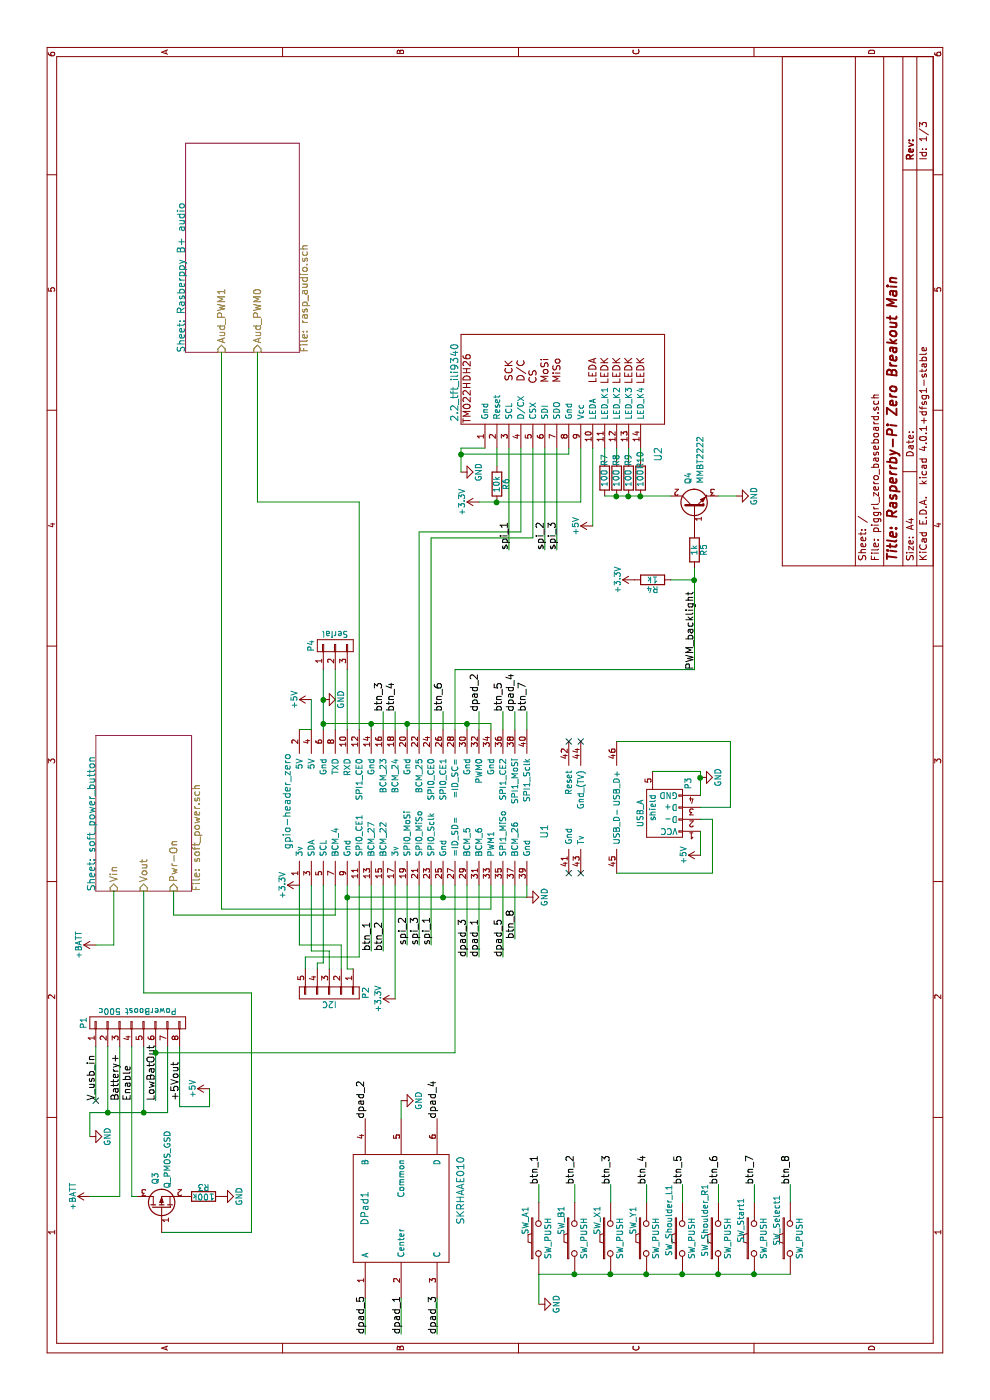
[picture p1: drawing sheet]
EESchema Schematic File Version 2
LIBS:power
LIBS:device
LIBS:transistors
LIBS:conn
LIBS:linear
LIBS:regul
LIBS:74xx
LIBS:cmos4000
LIBS:adc-dac
LIBS:memory
LIBS:xilinx
LIBS:microcontrollers
LIBS:dsp
LIBS:microchip
LIBS:analog_switches
LIBS:motorola
LIBS:texas
LIBS:intel
LIBS:audio
LIBS:interface
LIBS:digital-audio
LIBS:philips
LIBS:display
LIBS:cypress
LIBS:siliconi
LIBS:opto
LIBS:atmel
LIBS:contrib
LIBS:valves
LIBS:raspberry_pins
LIBS:piggrl_zero_baseboard-cache
EELAYER 25 0
EELAYER END
$Descr A4 11693 8268
encoding utf-8
Sheet 1 3
Title "Rasperrby-Pi Zero Breakout Main"
Date ""
Rev ""
Comp ""
Comment1 ""
Comment2 ""
Comment3 ""
Comment4 ""
$EndDescr
$Comp
L gpio-header_zero U1
U 1 1
P 5050 3450
F 0 "U1" H 4750 2350 60  0000 C CNN
F 1 "gpio-header_zero" H 5000 4500 60  0000 C CNN
F 2 "components:raspberry-zero" H 5100 3400 60  0001 C CNN
F 3 "" H 5100 3400 60  0000 C CNN
	1    5050 3450
	1    0    0    -1  
$EndComp
$Comp
L USB_A P3
U 1 1
P 4950 5550
F 0 "P3" H 5150 5350 50  0000 C CNN
F 1 "USB_A" H 4900 5750 50  0000 C CNN
F 2 "Connect:USB_A" V 4900 5450 60  0001 C CNN
F 3 "" V 4900 5450 60  0000 C CNN
	1    4950 5550
	1    0    0    -1  
$EndComp
$Comp
L GND #PWR01
U 1 1
P 5200 5850
F 0 "#PWR01" H 5200 5600 50  0001 C CNN
F 1 "GND" H 5200 5700 50  0000 C CNN
F 2 "" H 5200 5850 60  0000 C CNN
F 3 "" H 5200 5850 60  0000 C CNN
	1    5200 5850
	1    0    0    -1  
$EndComp
$Comp
L +5V #PWR02
U 1 1
P 4550 5850
F 0 "#PWR02" H 4550 5700 50  0001 C CNN
F 1 "+5V" H 4550 5990 50  0000 C CNN
F 2 "" H 4550 5850 60  0000 C CNN
F 3 "" H 4550 5850 60  0000 C CNN
	1    4550 5850
	1    0    0    -1  
$EndComp
$Sheet
S 8750 1550 1750 950 
U 56B8F77F
F0 "Rasberppy B+ audio" 60
F1 "rasp_audio.sch" 60
F2 "Aud_PWM1" I L 8750 1850 60 
F3 "Aud_PWM0" I L 8750 2150 60 
$EndSheet
$Sheet
S 4250 800  1300 800 
U 56B99B8D
F0 "soft_power_button" 60
F1 "soft_power.sch" 60
F2 "Vin" I L 4250 950 60 
F3 "Vout" I L 4250 1200 60 
F4 "Pwr-On" I L 4250 1450 60 
$EndSheet
$Comp
L +5V #PWR03
U 1 1
P 5850 2600
F 0 "#PWR03" H 5850 2450 50  0001 C CNN
F 1 "+5V" H 5850 2740 50  0000 C CNN
F 2 "" H 5850 2600 60  0000 C CNN
F 3 "" H 5850 2600 60  0000 C CNN
	1    5850 2600
	1    0    0    -1  
$EndComp
$Comp
L +5V #PWR04
U 1 1
P 2600 1750
F 0 "#PWR04" H 2600 1600 50  0001 C CNN
F 1 "+5V" H 2600 1890 50  0000 C CNN
F 2 "" H 2600 1750 60  0000 C CNN
F 3 "" H 2600 1750 60  0000 C CNN
	1    2600 1750
	1    0    0    -1  
$EndComp
$Comp
L GND #PWR05
U 1 1
P 5850 2700
F 0 "#PWR05" H 5850 2450 50  0001 C CNN
F 1 "GND" H 5850 2550 50  0000 C CNN
F 2 "" H 5850 2700 60  0000 C CNN
F 3 "" H 5850 2700 60  0000 C CNN
	1    5850 2700
	1    0    0    -1  
$EndComp
$Comp
L SKRHAAE010 DPad1
U 1 1
P 1600 3350
F 0 "DPad1" H 1600 3650 60  0000 C CNN
F 1 "SKRHAAE010" H 1750 2850 60  0000 C CNN
F 2 "switches:SKRHAAE010" H 1600 3800 60  0001 C CNN
F 3 "" H 1600 3800 60  0000 C CNN
F 4 "ALPS" H 1600 3350 60  0001 C CNN "ManufacturerName"
F 5 "SKRHAAE010" H 1600 3350 60  0001 C CNN "ManufacturerPartNumber"
	1    1600 3350
	1    0    0    -1  
$EndComp
$Comp
L SW_PUSH SW_A1
U 1 1
P 1350 4500
F 0 "SW_A1" H 1500 4610 50  0000 C CNN
F 1 "SW_PUSH" H 1350 4420 50  0000 C CNN
F 2 "switches:Omron_D2LS_21_woKeyHoles" H 1350 4500 60  0001 C CNN
F 3 "" H 1350 4500 60  0000 C CNN
F 4 "Omron Electronics" H 1350 4500 60  0001 C CNN "ManufacturerName"
F 5 "D2LS-21" H 1350 4500 60  0001 C CNN "ManufacturerPartNumber"
	1    1350 4500
	1    0    0    -1  
$EndComp
$Comp
L SW_PUSH SW_B1
U 1 1
P 1350 4800
F 0 "SW_B1" H 1500 4910 50  0000 C CNN
F 1 "SW_PUSH" H 1350 4720 50  0000 C CNN
F 2 "switches:Omron_D2LS_21_woKeyHoles" H 1350 4800 60  0001 C CNN
F 3 "" H 1350 4800 60  0000 C CNN
F 4 "Omron Electronics" H 1350 4800 60  0001 C CNN "ManufacturerName"
F 5 "D2LS-21" H 1350 4800 60  0001 C CNN "ManufacturerPartNumber"
	1    1350 4800
	1    0    0    -1  
$EndComp
$Comp
L SW_PUSH SW_X1
U 1 1
P 1350 5100
F 0 "SW_X1" H 1500 5210 50  0000 C CNN
F 1 "SW_PUSH" H 1350 5020 50  0000 C CNN
F 2 "switches:Omron_D2LS_21_woKeyHoles" H 1350 5100 60  0001 C CNN
F 3 "" H 1350 5100 60  0000 C CNN
F 4 "Omron Electronics" H 1350 5100 60  0001 C CNN "ManufacturerName"
F 5 "D2LS-21" H 1350 5100 60  0001 C CNN "ManufacturerPartNumber"
	1    1350 5100
	1    0    0    -1  
$EndComp
$Comp
L SW_PUSH SW_Y1
U 1 1
P 1350 5400
F 0 "SW_Y1" H 1500 5510 50  0000 C CNN
F 1 "SW_PUSH" H 1350 5320 50  0000 C CNN
F 2 "switches:Omron_D2LS_21_woKeyHoles" H 1350 5400 60  0001 C CNN
F 3 "" H 1350 5400 60  0000 C CNN
F 4 "Omron Electronics" H 1350 5400 60  0001 C CNN "ManufacturerName"
F 5 "D2LS-21" H 1350 5400 60  0001 C CNN "ManufacturerPartNumber"
	1    1350 5400
	1    0    0    -1  
$EndComp
$Comp
L SW_PUSH SW_Shoulder_L1
U 1 1
P 1350 5700
F 0 "SW_Shoulder_L1" H 1500 5810 50  0000 C CNN
F 1 "SW_PUSH" H 1350 5620 50  0000 C CNN
F 2 "switches:Omron_D2FS_FTN_mirror" H 1350 5700 60  0001 C CNN
F 3 "" H 1350 5700 60  0000 C CNN
F 4 "Omron Electronics" H 1350 5700 60  0001 C CNN "ManufacturerName"
F 5 "D2FS-F-N-T" H 1350 5700 60  0001 C CNN "ManufacturerPartNumber"
	1    1350 5700
	1    0    0    -1  
$EndComp
$Comp
L SW_PUSH SW_Shoulder_R1
U 1 1
P 1350 6000
F 0 "SW_Shoulder_R1" H 1500 6110 50  0000 C CNN
F 1 "SW_PUSH" H 1350 5920 50  0000 C CNN
F 2 "switches:Omron_D2FS_FTN" H 1350 6000 60  0001 C CNN
F 3 "" H 1350 6000 60  0000 C CNN
F 4 "Omron Electronics" H 1350 6000 60  0001 C CNN "ManufacturerName"
F 5 "D2FS-F-N-T" H 1350 6000 60  0001 C CNN "ManufacturerPartNumber"
	1    1350 6000
	1    0    0    -1  
$EndComp
$Comp
L SW_PUSH SW_Start1
U 1 1
P 1350 6300
F 0 "SW_Start1" H 1500 6410 50  0000 C CNN
F 1 "SW_PUSH" H 1350 6220 50  0000 C CNN
F 2 "switches:smd_push_button" H 1350 6300 60  0001 C CNN
F 3 "" H 1350 6300 60  0000 C CNN
F 4 "TE Connectivity / Alcoswitch" H 1350 6300 60  0001 C CNN "ManufacturerName"
F 5 "2-1437565-8" H 1350 6300 60  0001 C CNN "ManufacturerPartNumber"
	1    1350 6300
	1    0    0    -1  
$EndComp
$Comp
L SW_PUSH SW_Select1
U 1 1
P 1350 6600
F 0 "SW_Select1" H 1500 6710 50  0000 C CNN
F 1 "SW_PUSH" H 1350 6520 50  0000 C CNN
F 2 "switches:smd_push_button" H 1350 6600 60  0001 C CNN
F 3 "" H 1350 6600 60  0000 C CNN
F 4 "TE Connectivity / Alcoswitch" H 1350 6600 60  0001 C CNN "ManufacturerName"
F 5 "2-1437565-8" H 1350 6600 60  0001 C CNN "ManufacturerPartNumber"
	1    1350 6600
	1    0    0    -1  
$EndComp
$Comp
L GND #PWR06
U 1 1
P 800 4500
F 0 "#PWR06" H 800 4250 50  0001 C CNN
F 1 "GND" H 800 4350 50  0000 C CNN
F 2 "" H 800 4500 60  0000 C CNN
F 3 "" H 800 4500 60  0000 C CNN
	1    800  4500
	1    0    0    -1  
$EndComp
$Comp
L CONN_01X08 P1
U 1 1
P 3150 1150
F 0 "P1" H 3150 1600 50  0000 C CNN
F 1 "PowerBoost 500c" V 3250 1150 50  0000 C CNN
F 2 "components:Powerboost500c" H 3150 1150 60  0001 C CNN
F 3 "" H 3150 1150 60  0000 C CNN
	1    3150 1150
	1    0    0    -1  
$EndComp
$Comp
L GND #PWR07
U 1 1
P 2200 750
F 0 "#PWR07" H 2200 500 50  0001 C CNN
F 1 "GND" H 2200 600 50  0000 C CNN
F 2 "" H 2200 750 60  0000 C CNN
F 3 "" H 2200 750 60  0000 C CNN
	1    2200 750 
	1    0    0    -1  
$EndComp
$Comp
L +BATT #PWR08
U 1 1
P 3800 800
F 0 "#PWR08" H 3800 650 50  0001 C CNN
F 1 "+BATT" H 3800 940 50  0000 C CNN
F 2 "" H 3800 800 60  0000 C CNN
F 3 "" H 3800 800 60  0000 C CNN
	1    3800 800 
	1    0    0    -1  
$EndComp
NoConn ~ 2500 800 
Text Label 2500 800  0    60   ~ 0
V_usb_in
Text Label 2500 1000 0    60   ~ 0
Battery+
Text Label 2500 1100 0    60   ~ 0
Enable
Text Label 2500 1300 0    60   ~ 0
LowBatOut
Text Label 2500 1500 0    60   ~ 0
+5Vout
$Comp
L +BATT #PWR09
U 1 1
P 1700 750
F 0 "#PWR09" H 1700 600 50  0001 C CNN
F 1 "+BATT" H 1700 890 50  0000 C CNN
F 2 "" H 1700 750 60  0000 C CNN
F 3 "" H 1700 750 60  0000 C CNN
	1    1700 750 
	1    0    0    -1  
$EndComp
$Comp
L R R3
U 1 1
P 1700 1700
F 0 "R3" V 1780 1700 50  0000 C CNN
F 1 "100k" V 1700 1700 50  0000 C CNN
F 2 "Resistors_SMD:R_0805_HandSoldering" V 1630 1700 30  0001 C CNN
F 3 "" H 1700 1700 30  0000 C CNN
F 4 "Panasonic" H 1700 1700 60  0001 C CNN "ManufacturerName"
F 5 "ERJ-6ENF1003V" H 1700 1700 60  0001 C CNN "ManufacturerPartNumber"
	1    1700 1700
	1    0    0    -1  
$EndComp
$Comp
L GND #PWR010
U 1 1
P 1700 1850
F 0 "#PWR010" H 1700 1600 50  0001 C CNN
F 1 "GND" H 1700 1700 50  0000 C CNN
F 2 "" H 1700 1850 60  0000 C CNN
F 3 "" H 1700 1850 60  0000 C CNN
	1    1700 1850
	1    0    0    -1  
$EndComp
$Comp
L GND #PWR011
U 1 1
P 2500 3350
F 0 "#PWR011" H 2500 3100 50  0001 C CNN
F 1 "GND" H 2500 3200 50  0000 C CNN
F 2 "" H 2500 3350 60  0000 C CNN
F 3 "" H 2500 3350 60  0000 C CNN
	1    2500 3350
	1    0    0    -1  
$EndComp
$Comp
L 2.2_tft_ili9340 U2
U 1 1
P 7950 4400
F 0 "U2" H 7900 3300 60  0000 C CNN
F 1 "2.2_tft_ili9340" H 8500 5000 60  0000 C CNN
F 2 "components:TM022HDH26" H 7950 4400 60  0001 C CNN
F 3 "" H 7950 4400 60  0000 C CNN
	1    7950 4400
	1    0    0    -1  
$EndComp
$Comp
L GND #PWR012
U 1 1
P 7750 3850
F 0 "#PWR012" H 7750 3600 50  0001 C CNN
F 1 "GND" H 7750 3700 50  0000 C CNN
F 2 "" H 7750 3850 60  0000 C CNN
F 3 "" H 7750 3850 60  0000 C CNN
	1    7750 3850
	1    0    0    -1  
$EndComp
$Comp
L R R7
U 1 1
P 7700 5050
F 0 "R7" V 7700 5200 50  0000 C CNN
F 1 "100" V 7700 5050 50  0000 C CNN
F 2 "Resistors_SMD:R_0805_HandSoldering" V 7630 5050 30  0001 C CNN
F 3 "" H 7700 5050 30  0000 C CNN
F 4 "Panasonic" H 7700 5050 60  0001 C CNN "ManufacturerName"
F 5 "ERJ-6ENF1000V" H 7700 5050 60  0001 C CNN "ManufacturerPartNumber"
	1    7700 5050
	0    1    1    0   
$EndComp
$Comp
L R R8
U 1 1
P 7700 5150
F 0 "R8" V 7700 5300 50  0000 C CNN
F 1 "100" V 7700 5150 50  0000 C CNN
F 2 "Resistors_SMD:R_0805_HandSoldering" V 7630 5150 30  0001 C CNN
F 3 "" H 7700 5150 30  0000 C CNN
F 4 "Panasonic" H 7700 5150 60  0001 C CNN "ManufacturerName"
F 5 "ERJ-6ENF1000V" H 7700 5150 60  0001 C CNN "ManufacturerPartNumber"
	1    7700 5150
	0    1    1    0   
$EndComp
$Comp
L R R9
U 1 1
P 7700 5250
F 0 "R9" V 7700 5400 50  0000 C CNN
F 1 "100" V 7700 5250 50  0000 C CNN
F 2 "Resistors_SMD:R_0805_HandSoldering" V 7630 5250 30  0001 C CNN
F 3 "" H 7700 5250 30  0000 C CNN
F 4 "Panasonic" H 7700 5250 60  0001 C CNN "ManufacturerName"
F 5 "ERJ-6ENF1000V" H 7700 5250 60  0001 C CNN "ManufacturerPartNumber"
	1    7700 5250
	0    1    1    0   
$EndComp
$Comp
L R R10
U 1 1
P 7700 5350
F 0 "R10" V 7700 5500 50  0000 C CNN
F 1 "100" V 7700 5350 50  0000 C CNN
F 2 "Resistors_SMD:R_0805_HandSoldering" V 7630 5350 30  0001 C CNN
F 3 "" H 7700 5350 30  0000 C CNN
F 4 "Panasonic" H 7700 5350 60  0001 C CNN "ManufacturerName"
F 5 "ERJ-6ENF1000V" H 7700 5350 60  0001 C CNN "ManufacturerPartNumber"
	1    7700 5350
	0    1    1    0   
$EndComp
$Comp
L R R6
U 1 1
P 7650 4150
F 0 "R6" V 7730 4150 50  0000 C CNN
F 1 "10k" V 7650 4150 50  0000 C CNN
F 2 "Resistors_SMD:R_0805_HandSoldering" V 7580 4150 30  0001 C CNN
F 3 "" H 7650 4150 30  0000 C CNN
F 4 "Panasonic" H 7650 4150 60  0001 C CNN "ManufacturerName"
F 5 "ERJ-6ENF1002V" H 7650 4150 60  0001 C CNN "ManufacturerPartNumber"
	1    7650 4150
	0    1    1    0   
$EndComp
$Comp
L +3.3V #PWR013
U 1 1
P 7500 4000
F 0 "#PWR013" H 7500 3850 50  0001 C CNN
F 1 "+3.3V" H 7500 4140 50  0000 C CNN
F 2 "" H 7500 4000 60  0000 C CNN
F 3 "" H 7500 4000 60  0000 C CNN
	1    7500 4000
	1    0    0    -1  
$EndComp
Text Label 6100 5800 0    60   ~ 0
PWM_backlight
$Comp
L GND #PWR014
U 1 1
P 7550 6150
F 0 "#PWR014" H 7550 5900 50  0001 C CNN
F 1 "GND" H 7550 6000 50  0000 C CNN
F 2 "" H 7550 6150 60  0000 C CNN
F 3 "" H 7550 6150 60  0000 C CNN
	1    7550 6150
	1    0    0    -1  
$EndComp
$Comp
L +5V #PWR015
U 1 1
P 7300 4950
F 0 "#PWR015" H 7300 4800 50  0001 C CNN
F 1 "+5V" H 7300 5090 50  0000 C CNN
F 2 "" H 7300 4950 60  0000 C CNN
F 3 "" H 7300 4950 60  0000 C CNN
	1    7300 4950
	1    0    0    -1  
$EndComp
$Comp
L R R5
U 1 1
P 7100 5800
F 0 "R5" V 7180 5800 50  0000 C CNN
F 1 "1k" V 7100 5800 50  0000 C CNN
F 2 "Resistors_SMD:R_0805_HandSoldering" V 7030 5800 30  0001 C CNN
F 3 "" H 7100 5800 30  0000 C CNN
F 4 "Panasonic" H 7100 5800 60  0001 C CNN "ManufacturerName"
F 5 "ERJ-6ENF1001V" H 7100 5800 60  0001 C CNN "ManufacturerPartNumber"
	1    7100 5800
	0    1    1    0   
$EndComp
$Comp
L Q_NPN_BCE Q4
U 1 1
P 7450 5800
F 0 "Q4" H 7750 5850 50  0000 R CNN
F 1 "MMBT2222" H 8050 5750 50  0000 R CNN
F 2 "TO_SOT_Packages_SMD:SOT-23_Handsoldering" H 7650 5900 29  0001 C CNN
F 3 "" H 7450 5800 60  0000 C CNN
F 4 "ON Semiconductor" H 7450 5800 60  0001 C CNN "ManufacturerName"
F 5 "MMBT2222ALT1G" H 7450 5800 60  0001 C CNN "ManufacturerPartNumber"
	1    7450 5800
	1    0    0    -1  
$EndComp
$Comp
L R R4
U 1 1
P 6850 5450
F 0 "R4" V 6930 5450 50  0000 C CNN
F 1 "1k" V 6850 5450 50  0000 C CNN
F 2 "Resistors_SMD:R_0805_HandSoldering" V 6780 5450 30  0001 C CNN
F 3 "" H 6850 5450 30  0000 C CNN
F 4 "Panasonic" H 6850 5450 60  0001 C CNN "ManufacturerName"
F 5 "ERJ-6ENF1001V" H 6850 5450 60  0001 C CNN "ManufacturerPartNumber"
	1    6850 5450
	-1   0    0    1   
$EndComp
$Comp
L +3.3V #PWR016
U 1 1
P 6850 5300
F 0 "#PWR016" H 6850 5150 50  0001 C CNN
F 1 "+3.3V" H 6850 5440 50  0000 C CNN
F 2 "" H 6850 5300 60  0000 C CNN
F 3 "" H 6850 5300 60  0000 C CNN
	1    6850 5300
	1    0    0    -1  
$EndComp
$Comp
L CONN_01X03 P4
U 1 1
P 6300 2800
F 0 "P4" H 6300 3000 50  0000 C CNN
F 1 "Serial" V 6400 2800 50  0000 C CNN
F 2 "components:1x3_smd_pinheader" H 6300 2800 60  0001 C CNN
F 3 "" H 6300 2800 60  0000 C CNN
	1    6300 2800
	1    0    0    -1  
$EndComp
$Comp
L +3.3V #PWR017
U 1 1
P 4300 2500
F 0 "#PWR017" H 4300 2350 50  0001 C CNN
F 1 "+3.3V" H 4300 2640 50  0000 C CNN
F 2 "" H 4300 2500 60  0000 C CNN
F 3 "" H 4300 2500 60  0000 C CNN
	1    4300 2500
	1    0    0    -1  
$EndComp
$Comp
L CONN_01X05 P2
U 1 1
P 3400 2750
F 0 "P2" H 3400 3050 50  0000 C CNN
F 1 "I2C" V 3500 2750 50  0000 C CNN
F 2 "Pin_Headers:Pin_Header_Angled_1x05" H 3400 2750 60  0001 C CNN
F 3 "" H 3400 2750 60  0000 C CNN
	1    3400 2750
	-1   0    0    1   
$EndComp
Wire Wire Line
	5050 5850 5250 5850
Wire Wire Line
	4750 5850 4550 5850
Wire Wire Line
	4850 5850 4850 5950
Wire Wire Line
	4850 5950 4400 5950
Wire Wire Line
	4400 5950 4400 5150
Wire Wire Line
	4950 5850 4950 6100
Wire Wire Line
	4950 6100 5500 6100
Wire Wire Line
	5500 6100 5500 5150
Wire Wire Line
	8750 2150 7500 2150
Wire Wire Line
	7500 2150 7500 3000
Wire Wire Line
	4100 1850 8750 1850
Wire Wire Line
	3800 950  4250 950 
Wire Wire Line
	4250 1450 4050 1450
Wire Wire Line
	4050 1450 4050 2800
Wire Wire Line
	4050 2800 4300 2800
Wire Wire Line
	5600 2600 5850 2600
Wire Wire Line
	5600 2500 5600 2600
Wire Wire Line
	5600 2700 6100 2700
Wire Wire Line
	1050 4500 1050 6600
Connection ~ 1050 4800
Connection ~ 1050 5100
Connection ~ 1050 5700
Connection ~ 1050 5400
Connection ~ 1050 6300
Connection ~ 1050 6000
Wire Wire Line
	800  4500 1050 4500
Wire Wire Line
	1700 1000 2950 1000
Wire Wire Line
	2400 1400 2950 1400
Wire Wire Line
	2400 750  2400 1400
Wire Wire Line
	2950 1200 2400 1200
Connection ~ 2400 1200
Wire Wire Line
	2400 900  2950 900 
Connection ~ 2400 900 
Wire Wire Line
	2950 1500 2450 1500
Wire Wire Line
	2450 1500 2450 1750
Wire Wire Line
	3800 800  3800 950 
Wire Wire Line
	1700 1100 2950 1100
Wire Wire Line
	2950 800  2500 800 
Wire Wire Line
	2500 1300 2950 1300
Wire Wire Line
	2200 750  2400 750 
Wire Wire Line
	2450 1750 2600 1750
Wire Wire Line
	1700 1000 1700 750 
Wire Wire Line
	3400 2100 3400 1200
Wire Wire Line
	3400 1200 4250 1200
Wire Wire Line
	2500 3350 2350 3350
Wire Wire Line
	7950 3850 7950 4050
Wire Wire Line
	7750 3850 7950 3850
Wire Wire Line
	7850 5050 7950 5050
Wire Wire Line
	7850 5150 7950 5150
Wire Wire Line
	7850 5250 7950 5250
Wire Wire Line
	7850 5350 7950 5350
Wire Wire Line
	7800 4150 7950 4150
Wire Wire Line
	7500 4000 7500 4850
Wire Wire Line
	7500 4850 7950 4850
Connection ~ 7500 4150
Wire Wire Line
	7950 4750 7900 4750
Wire Wire Line
	7900 4750 7900 3850
Connection ~ 7900 3850
Wire Wire Line
	6100 5800 6950 5800
Wire Wire Line
	7550 5050 7550 5600
Connection ~ 7550 5350
Connection ~ 7550 5250
Connection ~ 7550 5150
Wire Wire Line
	7550 6150 7550 6000
Wire Wire Line
	7300 4950 7950 4950
Wire Wire Line
	7100 4250 7950 4250
Wire Wire Line
	7100 4550 7950 4550
Wire Wire Line
	7100 4650 7950 4650
Wire Wire Line
	3800 3400 4300 3400
Wire Wire Line
	4300 3500 3800 3500
Wire Wire Line
	5600 3500 7250 3500
Wire Wire Line
	7250 3500 7250 4350
Wire Wire Line
	7250 4350 7950 4350
Wire Wire Line
	5600 3600 7200 3600
Wire Wire Line
	7200 3600 7200 4450
Wire Wire Line
	7200 4450 7950 4450
Wire Wire Line
	850  3350 550  3350
Wire Wire Line
	6850 5600 6850 5800
Connection ~ 6850 5800
Wire Wire Line
	3400 2100 1400 2100
Connection ~ 5850 2700
Wire Wire Line
	5600 2800 6100 2800
Wire Wire Line
	5600 2900 6100 2900
Wire Wire Line
	4300 2500 3800 2500
Wire Wire Line
	3800 2500 3800 2850
Wire Wire Line
	3800 2850 3600 2850
Wire Wire Line
	4300 2600 3750 2600
Wire Wire Line
	3750 2600 3750 2750
Wire Wire Line
	3750 2750 3600 2750
Wire Wire Line
	4300 2700 3650 2700
Wire Wire Line
	3650 2700 3650 2650
Wire Wire Line
	3650 2650 3600 2650
Wire Wire Line
	3600 2900 4300 2900
Wire Wire Line
	3600 2900 3600 2950
Wire Wire Line
	4300 3000 3700 3000
Wire Wire Line
	3700 3000 3700 2550
Wire Wire Line
	3700 2550 3600 2550
Wire Wire Line
	7500 3000 5600 3000
Wire Wire Line
	4100 1850 4100 4100
Wire Wire Line
	4100 4100 4300 4100
Wire Wire Line
	3700 3900 4300 3900
Wire Wire Line
	850  3050 550  3050
Wire Wire Line
	3750 3100 4300 3100
Wire Wire Line
	3700 4200 4300 4200
Wire Wire Line
	3800 3600 4300 3600
Wire Wire Line
	4300 4300 3850 4300
Wire Wire Line
	5600 4400 5750 4400
Wire Wire Line
	5600 4300 5750 4300
Wire Wire Line
	5600 4200 5750 4200
Wire Wire Line
	5600 4000 5750 4000
Wire Wire Line
	5600 3700 5750 3700
Wire Wire Line
	5600 3200 5750 3200
Wire Wire Line
	5600 3300 5750 3300
Wire Wire Line
	1650 6600 1800 6600
Wire Wire Line
	1650 6300 1800 6300
Wire Wire Line
	1650 6000 1800 6000
Wire Wire Line
	1650 5700 1800 5700
Wire Wire Line
	1650 5400 1800 5400
Wire Wire Line
	1650 5100 1800 5100
Wire Wire Line
	1650 4800 1800 4800
Wire Wire Line
	1650 4500 1800 4500
Wire Wire Line
	1700 1150 1700 1100
Wire Wire Line
	1400 2100 1400 1350
Text Label 1800 4500 0    60   ~ 0
btn_1
Text Label 1800 4800 0    60   ~ 0
btn_2
Text Label 1800 5100 0    60   ~ 0
btn_3
Text Label 1800 5400 0    60   ~ 0
btn_4
Text Label 1800 5700 0    60   ~ 0
btn_5
Text Label 1800 6000 0    60   ~ 0
btn_6
Text Label 1800 6300 0    60   ~ 0
btn_7
Text Label 1800 6600 0    60   ~ 0
btn_8
Text Label 3750 3100 0    60   ~ 0
btn_1
Text Label 3750 3200 0    60   ~ 0
btn_2
Text Label 5750 3200 0    60   ~ 0
btn_3
Text Label 5750 3300 0    60   ~ 0
btn_4
Text Label 5750 4200 0    60   ~ 0
btn_5
Text Label 5750 3700 0    60   ~ 0
btn_6
Text Label 5750 4400 0    60   ~ 0
btn_7
Text Label 3850 4300 0    60   ~ 0
btn_8
Text Label 550  3350 0    60   ~ 0
dpad_1
Text Label 2350 3050 0    60   ~ 0
dpad_2
Text Label 550  3650 0    60   ~ 0
dpad_3
Text Label 2350 3650 0    60   ~ 0
dpad_4
Text Label 550  3050 0    60   ~ 0
dpad_5
Text Label 7100 4250 0    60   ~ 0
spi_1
Text Label 7100 4550 0    60   ~ 0
spi_2
Text Label 7100 4650 0    60   ~ 0
spi_3
Text Label 3800 3600 0    60   ~ 0
spi_1
Text Label 3800 3400 0    60   ~ 0
spi_2
Text Label 3800 3500 0    60   ~ 0
spi_3
Wire Wire Line
	5600 3100 5650 3100
Wire Wire Line
	5650 2700 5650 4100
Connection ~ 5650 2700
Wire Wire Line
	5650 3400 5600 3400
Connection ~ 5650 3100
Wire Wire Line
	5650 3900 5600 3900
Connection ~ 5650 3400
Wire Wire Line
	5650 4100 5600 4100
Connection ~ 5650 3900
Wire Wire Line
	4200 2900 4200 4400
Wire Wire Line
	4200 3700 4300 3700
Connection ~ 4200 2900
Wire Wire Line
	4200 4400 4300 4400
Connection ~ 4200 3700
$Comp
L GND #PWR018
U 1 1
P 4200 4400
F 0 "#PWR018" H 4200 4150 50  0001 C CNN
F 1 "GND" H 4200 4250 50  0000 C CNN
F 2 "" H 4200 4400 60  0000 C CNN
F 3 "" H 4200 4400 60  0000 C CNN
	1    4200 4400
	1    0    0    -1  
$EndComp
Wire Wire Line
	4300 3300 3350 3300
$Comp
L +3.3V #PWR019
U 1 1
P 3350 3300
F 0 "#PWR019" H 3350 3150 50  0001 C CNN
F 1 "+3.3V" H 3350 3440 50  0000 C CNN
F 2 "" H 3350 3300 60  0000 C CNN
F 3 "" H 3350 3300 60  0000 C CNN
	1    3350 3300
	1    0    0    -1  
$EndComp
NoConn ~ 4400 4750
NoConn ~ 4400 4850
NoConn ~ 5500 4850
NoConn ~ 5500 4750
Wire Wire Line
	6100 5800 6100 3800
Wire Wire Line
	6100 3800 5600 3800
Wire Wire Line
	850  3650 550  3650
Wire Wire Line
	3750 3200 4300 3200
Text Label 3700 4000 0    60   ~ 0
dpad_1
Text Label 5750 4000 0    60   ~ 0
dpad_2
Wire Wire Line
	4300 4000 3700 4000
Text Label 3700 3900 0    60   ~ 0
dpad_3
Text Label 5750 4300 0    60   ~ 0
dpad_4
Text Label 3700 4200 0    60   ~ 0
dpad_5
Wire Wire Line
	5250 5850 5250 5450
Connection ~ 5200 5850
Wire Wire Line
	4300 3800 2900 3800
Wire Wire Line
	2900 3800 2900 1300
Connection ~ 2900 1300
$Comp
L Q_PMOS_GSD Q3
U 1 1
P 1600 1350
F 0 "Q3" H 1900 1400 50  0000 R CNN
F 1 "Q_PMOS_GSD" H 2250 1300 50  0000 R CNN
F 2 "TO_SOT_Packages_SMD:SOT-23_Handsoldering" H 1550 1150 50  0001 C CNN
F 3 "" H 1600 1350 50  0000 C CNN
F 4 "Infineon Technologies" H 1600 1350 60  0001 C CNN "ManufacturerName"
F 5 "BSS84P H6433" H 1600 1350 60  0001 C CNN "ManufacturerPartNumber"
	1    1600 1350
	1    0    0    -1  
$EndComp
$EndSCHEMATC
